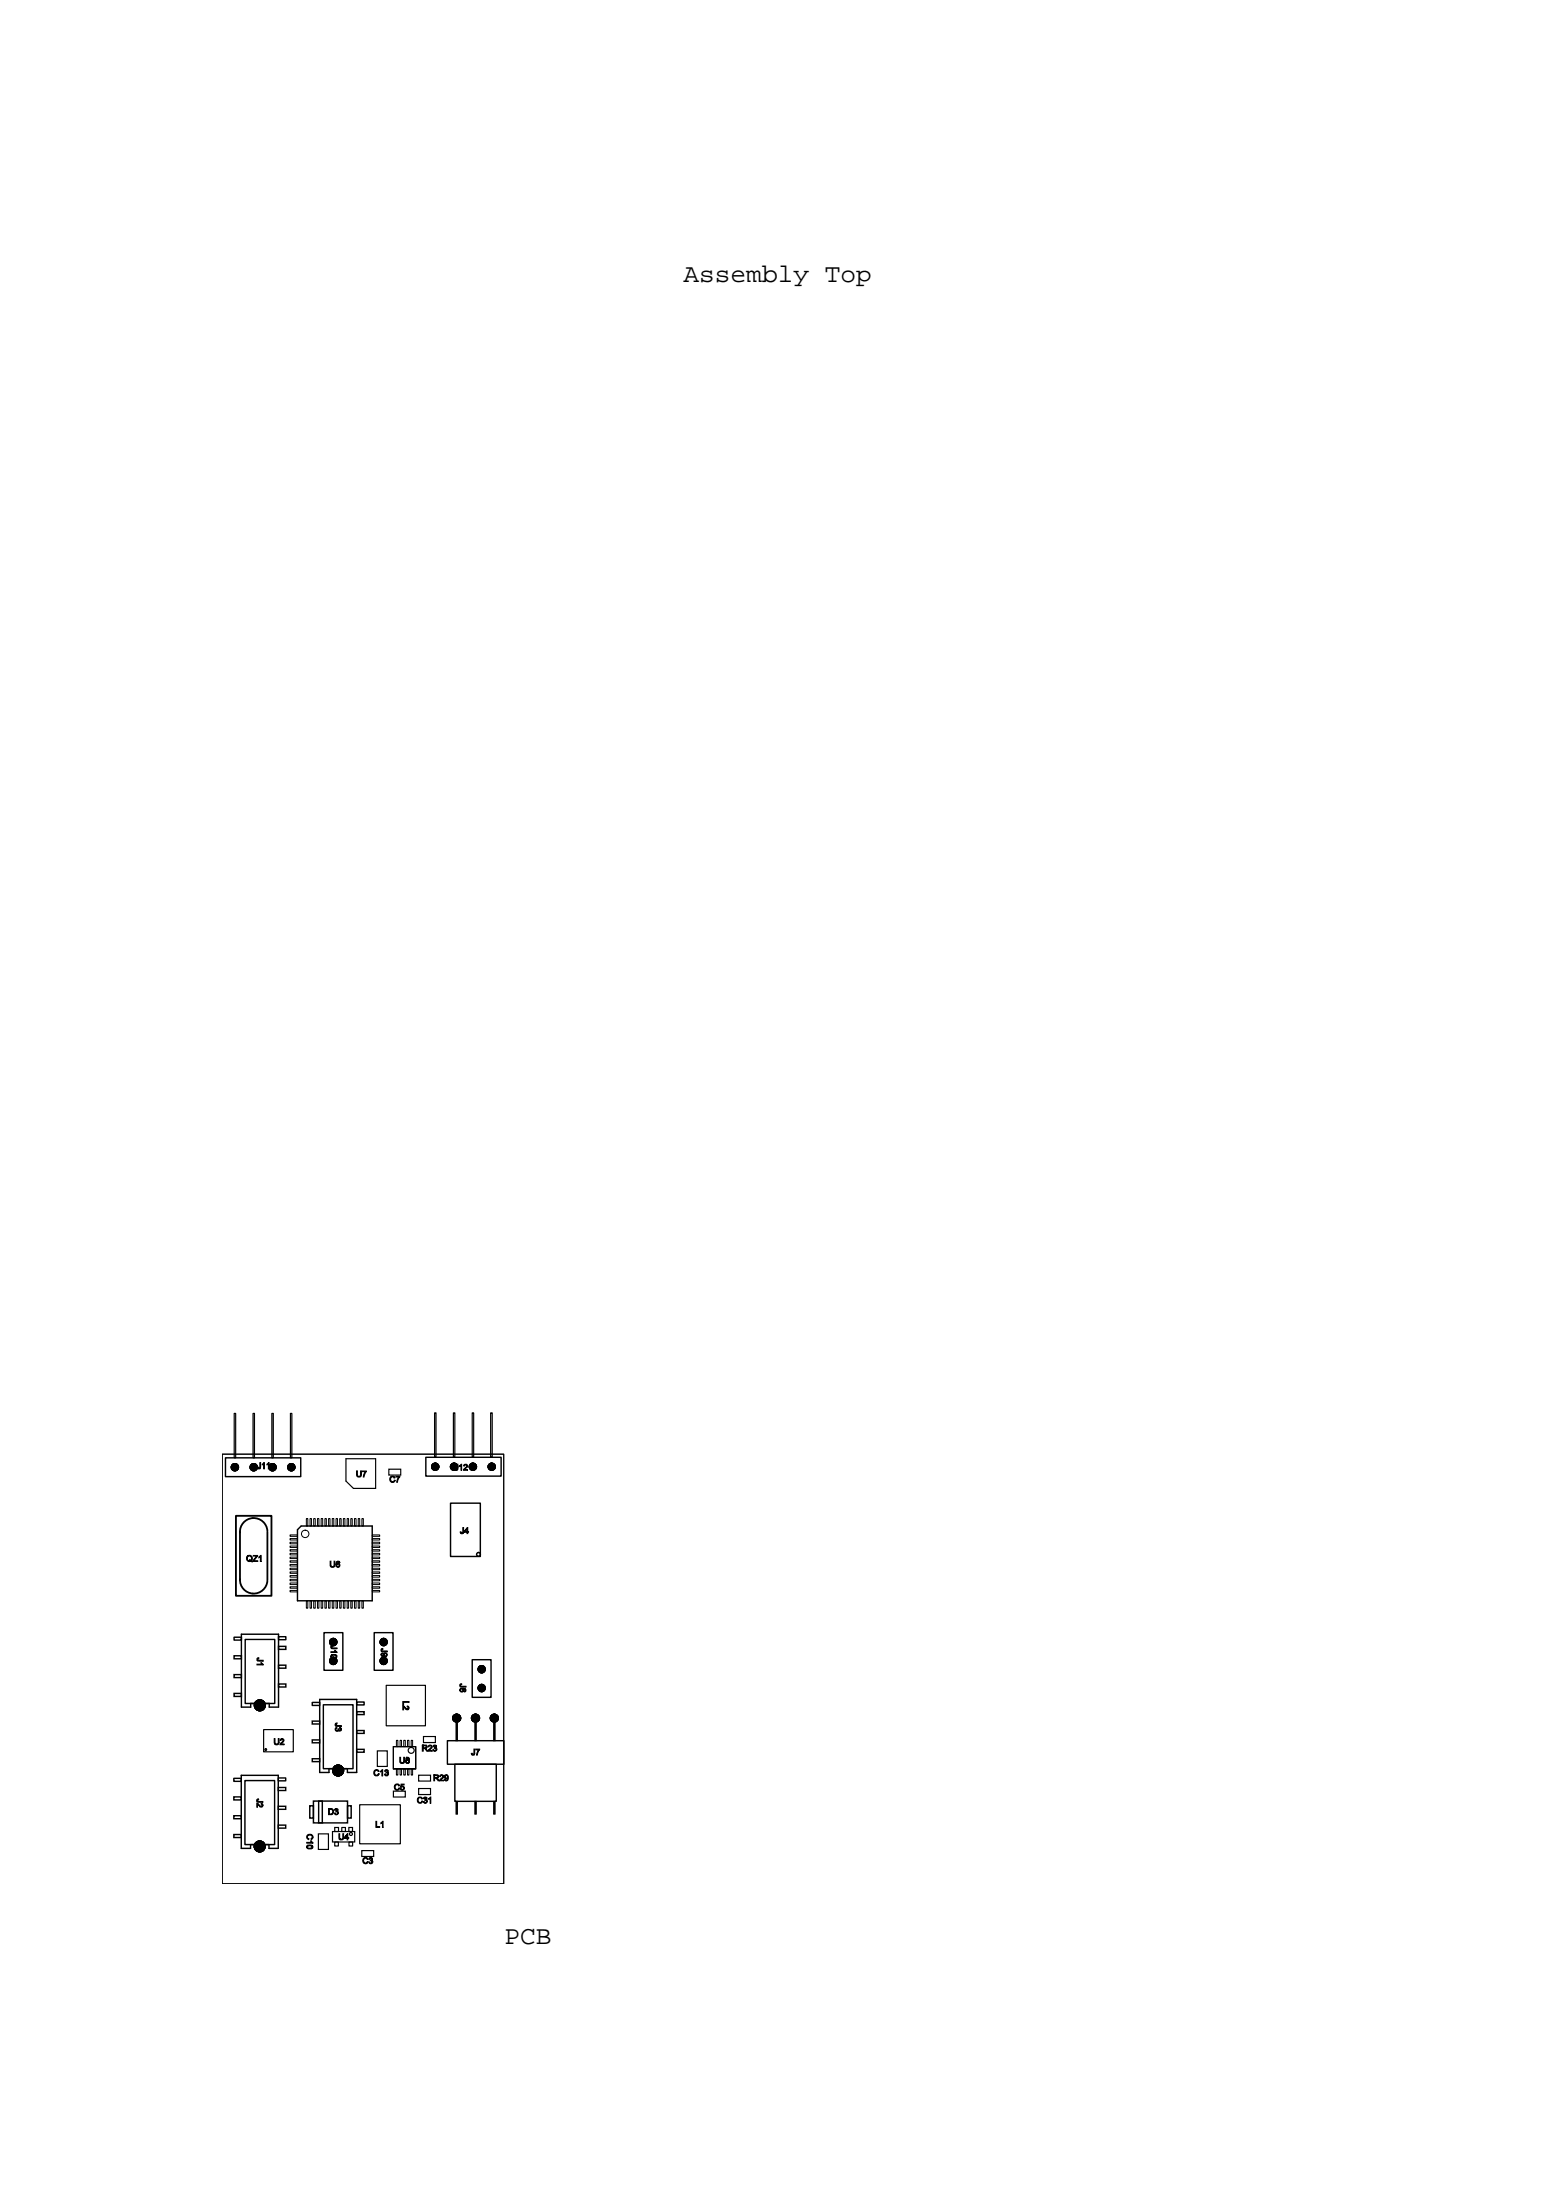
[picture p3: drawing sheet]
<svg xmlns="http://www.w3.org/2000/svg" width="210mm" height="297mm" viewBox="0 0 210 297" stroke-linecap="round" stroke-linejoin="round" font-family="sans-serif">
<!-- layer: 3 -->
<g fill="none" stroke="#000" stroke-width=".13">
<path d="M30 196.3h38v58h-38zM39.1 214.7h1v.2h-1zM39.1 214.2h1v.2h-1zM39.1 213.7h1v.2h-1zM39.1 213.2h1v.2h-1zM39.1 212.7h1v.2h-1zM39.1 212.2h1v.2h-1zM39.1 211.7h1v.2h-1zM39.1 211.2h1v.2h-1zM39.1 208.7h1v.2h-1zM39.1 208.2h1v.2h-1zM39.1 207.7h1v.2h-1z"/>
<path d="M39.1 207.2h1v.2h-1zM39.1 209.7h1v.2h-1zM39.1 209.2h1v.2h-1zM39.1 210.2h1v.2h-1zM39.1 210.7h1v.2h-1zM41.3 205h.2v1h-.2zM41.3 216.1h.2v1h-.2zM41.8 205h.2v1h-.2zM41.8 216.1h.2v1h-.2zM42.3 205h.2v1h-.2zM42.3 216.1h.2v1h-.2zM42.8 205h.2v1h-.2z"/>
<path d="M42.8 216.1h.2v1h-.2zM43.3 205h.3v1h-.3zM43.3 216.1h.3v1h-.3zM43.9 205h.1v1h-.1zM43.9 216.1h.1v1h-.1zM44.3 205h.2v1h-.2zM44.3 216.1h.2v1h-.2zM44.8 205h.2v1h-.2zM44.8 216.1h.2v1h-.2zM45.3 205h.2v1h-.2zM45.3 216.1h.2v1h-.2zM45.8 205h.2v1h-.2z"/>
<path d="M45.8 216.1h.2v1h-.2zM46.3 205h.2v1h-.2zM46.3 216.1h.2v1h-.2zM46.8 205h.2v1h-.2zM46.8 216.1h.2v1h-.2zM47.3 205h.2v1h-.2zM47.3 216.1h.2v1h-.2zM47.8 205h.2v1h-.2zM47.8 216.1h.2v1h-.2zM48.3 205h.2v1h-.2zM48.3 216.1h.2v1h-.2zM48.8 205h.2v1h-.2z"/>
<path d="M48.8 216.1h.2v1h-.2zM50.2 214.7h1v.2h-1zM50.2 214.2h1v.2h-1zM50.2 213.7h1v.2h-1zM50.2 213.2h1v.2h-1zM50.2 212.7h1v.2h-1zM50.2 212.2h1v.2h-1zM50.2 211.7h1v.2h-1zM50.2 211.2h1v.2h-1zM50.2 208.7h1v.2h-1zM50.2 208.2h1v.2h-1zM50.2 207.7h1v.2h-1z"/>
<path d="M50.2 207.2h1v.2h-1zM50.2 209.7h1v.2h-1zM50.2 209.2h1v.2h-1zM50.2 210.2h1v.2h-1zM50.2 210.7h1v.2h-1zM53.1 235.8h3v3h-3zM53.5 238.8h.2v.8h-.2zM53.5 234.9h.2v.9h-.2zM54 238.8h.2v.8h-.2zM54 234.9h.2v.9h-.2zM54.5 238.8h.2v.8h-.2zM54.5 234.9h.2v.9h-.2z"/>
<path d="M55 238.8h.2v.8h-.2zM55 234.9h.2v.9h-.2zM55.5 238.8h.2v.8h-.2zM55.5 234.9h.2v.9h-.2z"/>
<circle cx="41.2" cy="207.1" r=".5"/>
</g>
<g fill="none" stroke="#000" stroke-width=".16">
<path d="M31.6 190.8h.2v6h-.2zM34.1 190.8h.2v6h-.2zM36.7 190.8h.2v6h-.2zM39.2 190.8h.2v6h-.2zM46.7 196.9h4v4h-3l-1-1zM52.5 198.3h1.6v.8h-1.6zM58.6 190.7h.2v6h-.2zM61.2 190.7h.2v6h-.2zM63.7 190.7h.2v6h-.2zM66.2 190.7h.2v6h-.2zM35.6 233.5h4v3h-4zM50.9 236.4h1.4v2.1h-1.4z"/>
<path d="M52.1 227.5h5.3v5.5h-5.3zM53.1 235.8h3v3h-3zM56.5 239.6h1.6v.8h-1.6zM57.2 234.4h1.6v.8h-1.6zM43 247.6h1.3v2.1h-1.3zM44.9 247.2h3v1.5h-3zM45.2 246.7h.5v.5h-.5zM45.2 248.7h.5v.5h-.5zM46.1 246.7h.5v.5h-.5zM47.1 246.7h.5v.5h-.5zM47.1 248.7h.5v.5h-.5zM48.5 243.6h5.5v5.3h-5.5z"/>
<path d="M48.8 249.8h1.6v.8h-1.6zM53.1 241.8h1.6v.8h-1.6zM56.5 241.4h1.6v.9h-1.6z"/>
<circle cx="35.9" cy="236.2" r=".12"/>
<circle cx="55.5" cy="236.3" r=".4"/>
<circle cx="47.4" cy="247.6" r=".2"/>
</g>
<g fill="none" stroke="#000" stroke-width=".19">
<path d="M30.4 196.8h10.2v2.5h-10.2zM57.5 196.7h10.1v2.6h-10.1zM40.1 206.5l.5-.5h9.6v10.1h-10.1zM60.8 202.9h4v7.2h-4zM31.6 228.6h1v.4h-1zM31.6 226.1h1v.4h-1zM31.6 223.5h1v.4h-1zM31.6 221h1v.4h-1zM32.6 239.7h5v9.8h-1.3v-.5h-2.5v.5h-1.2zM32.6 220.6h5v9.9h-1.3v-.5h-2.5v.5h-1.2zM33.1 221.3h4v8.7h-4zM37.6 227.3h1v.4h-1z"/>
<path d="M37.6 222.2h1v.5h-1zM37.6 224.8h1v.4h-1zM37.6 220.9h1v.5h-1zM42.1 237.4h1v.4h-1zM42.1 234.9h1v.4h-1zM42.1 232.3h1v.4h-1zM42.1 229.8h1v.4h-1zM43.1 229.4h5v9.9h-1.2v-.5h-2.5v.5h-1.3zM43.6 230.1h4v8.7h-4zM43.7 220.4h2.6v5.1h-2.6zM48.1 236.1h1v.4h-1zM48.1 231.1h1v.4h-1z"/>
<path d="M48.1 233.6h1v.4h-1zM48.1 229.8h1v.4h-1zM50.5 220.4h2.5v5.1h-2.5zM60.4 235h7.6v3.2h-7.6zM61.4 238.2h5.6v5h-5.6zM63.7 224h2.6v5.1h-2.6zM31.6 247.6h1v.5h-1zM31.6 245.1h1v.4h-1zM31.6 242.6h1v.4h-1zM31.6 240.1h1v.4h-1zM33.1 240.4h4v8.6h-4zM37.6 246.4h1v.4h-1z"/>
<path d="M37.6 241.3h1v.4h-1zM37.6 243.8h1v.4h-1zM37.6 240h1v.4h-1zM41.8 243.8h.5v1.6h-.5zM42.3 243.1h4.6v3h-4.6zM43 243.1h.5v3h-.5zM46.9 243.8h.5v1.6h-.5z"/>
<circle cx="64.6" cy="209.8" r=".26"/>
</g>
<path d="M31.8 204.6h4.8v10.8h-4.8zM32.4 206.8v6.5M32.4 213.2a1.85 1.85 0 0 0 1.7 1.9 1.85 1.85 0 0 0 2-1.7M36.1 206.7a1.85 1.85 0 0 0-2-1.8 1.85 1.85 0 0 0-1.7 2M36.1 206.8v6.5" fill="none" stroke="#000" stroke-width=".25"/>
<g fill="#000" stroke="#000" stroke-width=".13">
<path d="M61.5 231.9h.2v3.1h-.2z" fill-rule="evenodd"/>
<path d="M64.1 231.9h.2v3.1h-.2z" fill-rule="evenodd"/>
<path d="M66.6 231.9h.2v3.1h-.2z" fill-rule="evenodd"/>
<path d="M61.5 243.2h.2v1.7h-.2z" fill-rule="evenodd"/>
<path d="M64.1 243.2h.2v1.7h-.2z" fill-rule="evenodd"/>
<path d="M66.6 243.2h.2v1.7h-.2z" fill-rule="evenodd"/>
<circle cx="31.7" cy="198.1" r=".5"/>
<circle cx="34.2" cy="198.1" r=".5"/>
<circle cx="36.8" cy="198.1" r=".5"/>
<circle cx="39.3" cy="198.1" r=".5"/>
<circle cx="58.7" cy="198" r=".5"/>
<circle cx="61.3" cy="198" r=".5"/>
<circle cx="63.8" cy="198" r=".5"/>
<circle cx="66.4" cy="198" r=".5"/>
<circle cx="35.1" cy="230.2" r=".75"/>
<circle cx="45" cy="221.7" r=".5"/>
<circle cx="45" cy="224.2" r=".5"/>
<circle cx="45.6" cy="239" r=".75"/>
<circle cx="51.8" cy="221.7" r=".5"/>
<circle cx="51.8" cy="224.2" r=".5"/>
<circle cx="61.6" cy="231.9" r=".55"/>
<circle cx="64.2" cy="231.9" r=".55"/>
<circle cx="65" cy="227.9" r=".5"/>
<circle cx="65" cy="225.3" r=".5"/>
<circle cx="66.7" cy="231.9" r=".55"/>
<circle cx="35" cy="249.3" r=".75"/>
</g>
<g font-size="3.5">
<text x="92.3" y="38">Assembly Top</text>
<text x="68.1" y="262.4">PCB</text>
</g>
<g font-size="1.2">
<text x="34.6" y="198.3">J11</text>
<text x="48" y="199.4">U7</text>
<text x="52.5" y="200.1">C7</text>
<text x="61.3" y="198.5">J12</text>
<text x="62.1" y="207">J4</text>
<text x="33.2" y="210.8">QZ1</text>
<text x="44.4" y="211.5">U6</text>
<text x="34.7" y="223.7" transform="rotate(90 34.7 223.7)">J1</text>
<text x="44.6" y="222" transform="rotate(90 44.6 222)">J10</text>
<text x="51.4" y="222.5" transform="rotate(90 51.4 222.5)">J9</text>
<text x="62.1" y="227.2" transform="rotate(90 62.1 227.2)">J6</text>
<text x="45.2" y="232.5" transform="rotate(90 45.2 232.5)">J3</text>
<text x="54.4" y="229.6" transform="rotate(90 54.4 229.6)">L2</text>
<text x="36.9" y="235.5">U2</text>
<text x="50.3" y="239.7">C13</text>
<text x="53.8" y="238">U8</text>
<text x="56.9" y="236.4">R23</text>
<text x="63.6" y="236.9">J7</text>
<text x="34.7" y="242.8" transform="rotate(90 34.7 242.8)">J2</text>
<text x="44.2" y="245">D3</text>
<text x="53.1" y="241.6">C5</text>
<text x="56.2" y="243.4">C31</text>
<text x="58.4" y="240.4">R29</text>
<text x="41.4" y="247.5" transform="rotate(90 41.4 247.5)">C10</text>
<text x="45.5" y="248.4">U4</text>
<text x="48.9" y="251.6">C3</text>
<text x="50.6" y="246.7">L1</text>
</g>
</svg>
